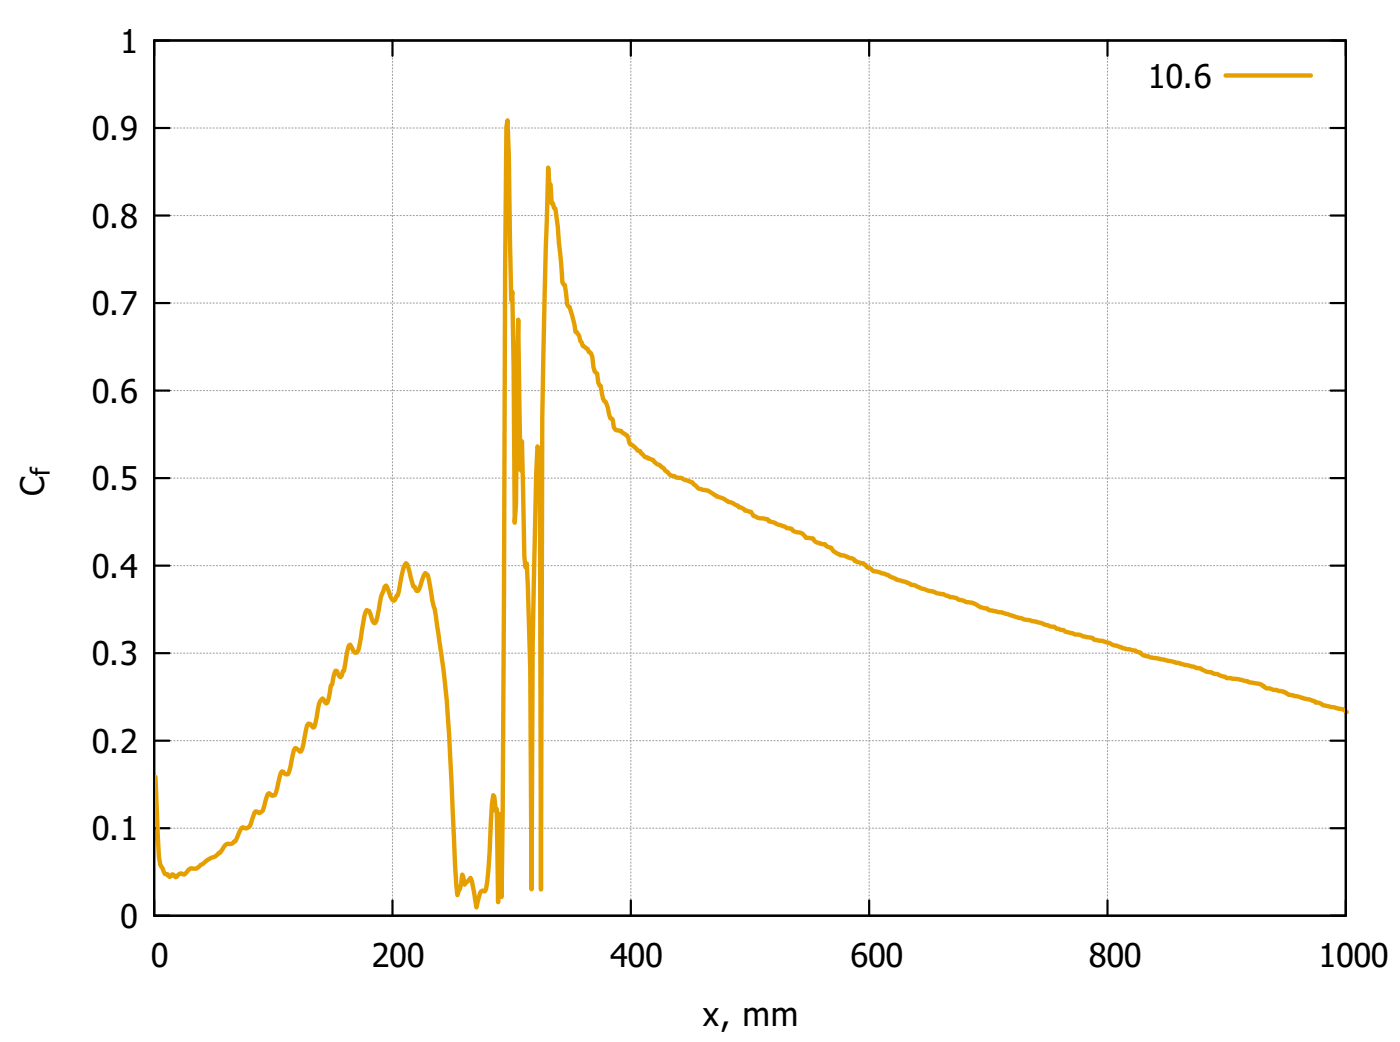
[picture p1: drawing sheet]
<svg xmlns="http://www.w3.org/2000/svg" width="226mm" height="168mm" viewBox="0 0 226 168" stroke-linecap="round" stroke-linejoin="round" font-family="sans-serif">
<g fill="none" stroke="#a0a0a4" stroke-width=".18" stroke-dasharray=".2 .4">
<path d="M24.9 6.5h192.1M24.9 34.7h192.1M24.9 20.6h192.1M24.9 48.8h192.1M24.9 77h192.1M24.9 62.9h192.1M24.9 91.2h192.1M24.9 119.4h192.1M24.9 105.3h192.1M24.9 133.5h192.1M24.9 147.6h192.1M24.9 147.6v-141.1"/>
<path d="M63.3 147.6v-141.1M101.7 147.6v-141.1M140.2 147.6v-141.1M178.6 147.6v-141.1M217 147.6v-141.1"/>
</g>
<g fill="none" stroke="#000" stroke-width=".35">
<path d="M24.9 6.5h192.1v141.1h-192.1zM27.3 6.5h-2.4v2.5M63.3 6.5v2.5M101.7 6.5v2.5M140.2 6.5v2.5M178.6 6.5v2.5M214.6 6.5h2.4v2.5M24.9 34.7h2.4M24.9 20.6h2.4M214.6 34.7h2.4M214.6 20.6h2.4M24.9 48.8h2.4"/>
<path d="M214.6 48.8h2.4M24.9 77h2.4M24.9 62.9h2.4M214.6 77h2.4M214.6 62.9h2.4M24.9 91.2h2.4M214.6 91.2h2.4M24.9 119.4h2.4M24.9 105.3h2.4M214.6 119.4h2.4M214.6 105.3h2.4M24.9 133.5h2.4"/>
<path d="M214.6 133.5h2.4M24.9 145.1v2.5h2.4M63.3 145.1v2.5M101.7 145.1v2.5M140.2 145.1v2.5M178.6 145.1v2.5M217 145.1v2.5h-2.4"/>
</g>
<path d="M197.6 12.2h13.8M217.2 114.7l-.4-.3-3.5-.7-.6-.4-.5-.1-.2-.2-.8-.3-2.5-.5-.2-.2h-.7l-.8-.6-2.7-.5-.4-.3h-.2l-.2-.3-.4-.1-1.7-.3-.2-.1-1.7-.4-1.7-.2-.3-.2h-.3l-.8-.4-.8-.1-.3-.2a2.54 2.54 0 0 1-1.8-.6h-.6l-.4-.3-1.5-.2-.8-.4h-.6l-1.9-.5-2.3-.4a2.43 2.43 0 0 1-1.5-.7l-.6-.2-.2-.2-1.5-.2-1.6-.6h-.4a10.9 10.9 0 0 0-3.2-.9l-.2-.3-1-.1-.9-.4-1-.1-.4-.2-1-.2-.3-.2-1.2-.3-.4-.3-.7-.1-.6-.2a10.9 10.9 0 0 0-3.3-.8l-3.9-1.2-2.1-.4-.2-.2-.3-.1a2.51 2.51 0 0 1-1.6-.6l-.6-.3-.9-.1-.4-.2-.8-.1-.4-.3-.9-.2-1.2-.5-.9-.1-.8-.3-.8-.1-2.3-.9a.63 .63 0 0 1-.7-.3l-2-.6a9.7 9.7 0 0 0-3.3-1.3 .96 .96 0 0 1-.9-.5 .85 .85 0 0 1-.8-.6l-.4-.2-1.3-.4-.2-.3-1.5-.6h-.4a2.88 2.88 0 0 1-1.8-1.2l-.7-.3a.76 .76 0 0 0-.8-.3l-.8-.3-.4-.3a.69 .69 0 0 0-.8-.4h-.5l-.2-.3a1.96 1.96 0 0 0-1.5-.7l-.4-.2a.82 .82 0 0 0-1-.4l-.4-.3-1.1-.3-.4-.3-1-.2-.2-.3-1.5-.2-.8-.3-.4-.7a2.51 2.51 0 0 1-1.5-.7h-.4l-.2-.3-1.2-.6h-.3l-.8-.5-1.1-.4-.6-.4a2.26 2.26 0 0 0-1.8-.7l-.5-.2-1-.9-1.2-.4a2.44 2.44 0 0 0-1.5-.5l-.2-.1-.8-.3-.9-1-.4-.2a.93 .93 0 0 0-.8-.5l-.6-.7-.7-.2-.2-.2h-.4l-.6-.6-.2-.4-.4-.1-.4-.5-.5-.4h-.2l-.6-1.6-.8-.4-.2-.3-.7-.1-.2-.1-.2-.4-.2-1.2-.4-.2-.6-2.3-.5-.9-.4-2-.2-.1-.2-.5-.2-1.4-.4-.3-.2-.7-.2-1.7-.2-.6-.3-.2-.2-.5-.8-.4-.2-.6-.2-.3-.2-.7-.4-.7h-.2l-.6-2.8-.3-1.2-.4-.4-.4-3.2h-.2l-.2-.4-.7-9-.4-2.9-.2-.1-.2-.7h-.2l-.2-3-.2-.2-.2-2.6-.6 20.3-.3 20.1-.3 75.9-.1-70.4-.4-1-.2 4.7-.6 27.5-.2 39.2-.2-35.6-.4-13.3-.2-3.6-.2 .6-.1-1.7-.4-18.6-.2 4.7-.4-24.3-.2 7.1-.2 22.5-.2 3.1-.2-24.9-.2-12.3-.2 1.4-.3-23.3-.3-5.7-.1 1.1-.2 23.4-.4 86.8-.2 13.8-.2-9.9-.2-3.5-.2 14.3-.2-15-.2 .2-.2-2.1-.1-.4-.3 1.4-.3 7.9-.4 4.5-.2 1.3-.2 .4-.4-.1-.4 .4-.6 2.3-.7-4.2-.2-.5-1 1.1-.4-1.7-.2 1.7-.5 1.7-.4-4.9-.2-4.4a335.7 335.7 0 0 0-1.7-27.4l-1.4-9.5-.4-1.3-.7-4.1-.4-.3-.4 .7-.6 1.8-.2 .3h-.2l-.3-.7h-.3l-.7-3-.2-.5-.2-.2-.4 .6-1 4.6h-.1l-.4 .8h-.2l-.2-.3-1-2.1-.2 .2-.1 .6a7.2 7.2 0 0 0-.8 3.1l-.4 1.8-.2 .3h-.2l-.2-.3-.6-1.6-.4-.2a8.8 8.8 0 0 0-.7 3.3 11.3 11.3 0 0 1-.8 3.6h-.4l-.2-.2-.5-1.1-.3 .2-.7 4-.2 .1-.2 .7-.2 .2-.2-.1-.4-.8-.2-.1-.4 1.2-.1 1-.2 .2-.6 2.8-.2 .1-.6-.8-.4 .4-.2 .4-.7 3.8h-.2l-.4-.5-.4-.1-.2 .3-.6 3-.3 1.2h-.3l-.7-.5a9.9 9.9 0 0 0-.8 3l-.4 1.2a.61 .61 0 0 1-.7-.4l-.2-.1-.2 .3-1 3.5-.4 .2-.5-.5a4.3 4.3 0 0 0-.8 2.2 1.24 1.24 0 0 1-.8 1l-.6-.2-.2 .2-.7 2.2-.6 .3-.6-.2-.2 .2-.9 2.1h-.2l-.4 .4h-.6a1.18 1.18 0 0 0-.9 .9 3.6 3.6 0 0 1-1.8 1.3l-.7 .5-1.8 1.3h-.6a.86 .86 0 0 0-.9 .6l-.4 .3a.72 .72 0 0 0-1.2 .4l-.1 .1-.4-.5h-.2l-.4 .4-.4-.4h-.4l-.8-1.5-.2-1.3-.1-3-.4-9.9" fill="none" stroke="#e69f00" stroke-width=".71"/>
<g font-size="5.3">
<text x="19.4" y="8.5">1</text>
<text x="185.1" y="14.1">10.6</text>
<text x="14.8" y="22.6">0.9</text>
<text x="14.8" y="36.7">0.8</text>
<text x="14.8" y="50.8">0.7</text>
<text x="14.8" y="64.9">0.6</text>
<text x="7.1" y="79.9" transform="rotate(-90 7.1 79.9)">C</text>
<text x="14.8" y="79">0.5</text>
<text x="14.8" y="93.1">0.4</text>
<text x="14.8" y="107.2">0.3</text>
<text x="14.8" y="121.3">0.2</text>
<text x="14.8" y="135.4">0.1</text>
<text x="19.4" y="149.5">0</text>
<text x="24.3" y="155.9">0</text>
<text x="59.9" y="155.9">200</text>
<text x="98.4" y="155.9">400</text>
<text x="137.2" y="155.9">600</text>
<text x="175.6" y="155.9">800</text>
<text x="212.6" y="155.9">1000</text>
<text x="113.4" y="165.4">x, mm</text>
</g>
<text font-size="4.2" x="8.1" y="76.7" transform="rotate(-90 8.1 76.7)">f</text>
</svg>
